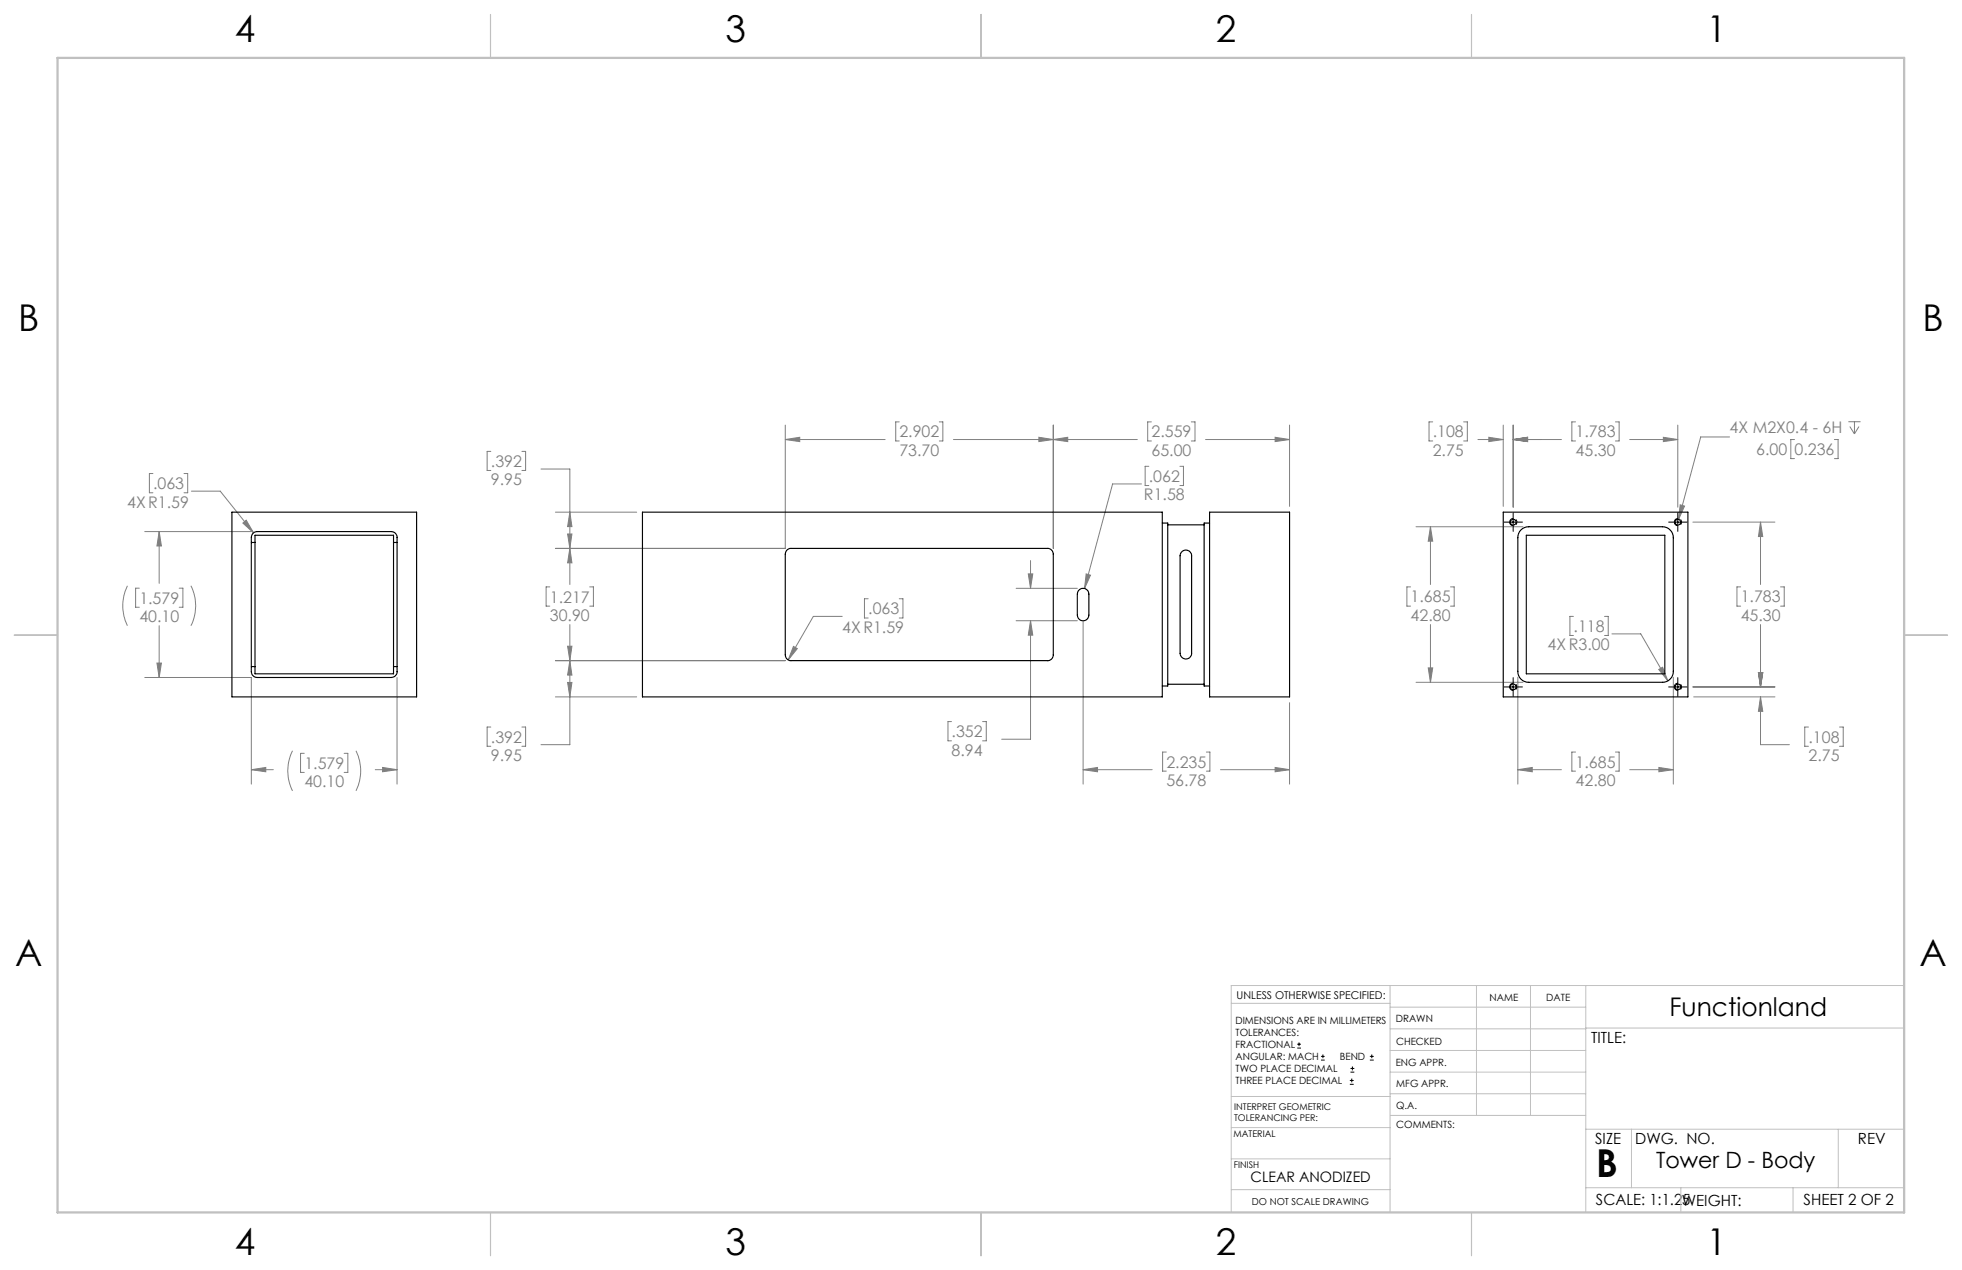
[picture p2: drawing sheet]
<svg xmlns="http://www.w3.org/2000/svg" width="432mm" height="279mm" viewBox="0 0 432 279" stroke-linecap="round" stroke-linejoin="round" font-family="sans-serif">
<g fill="none" stroke="#808080" stroke-width=".22">
<path d="M108 99.3h-.8v4.2h.8M114.9 99.3h.8v4.2h-.8M172.8 96.7h22M172.8 93.5v27.2h-50.6M172.8 96.7l3.2-.5v1zM197.9 92.8h-.8v4.2h.8M206.7 92.8h.8v4.2h-.8M209.8 96.7h40.5M228.6 96.2l3.2 .5-3.2 .5zM231.8 93.5v27.2M231.8 96.7l3.2-.5v1zM253.4 92.8h-.8v4.2h.8"/>
<path d="M262.2 92.8h.8v4.2h-.8M265.3 96.7h18.5M280.6 96.2l3.2 .5-3.2 .5zM283.8 93.5v17.9M315.3 92.8h-.8v4.2h.8M322.1 92.8h.8v4.2h-.8M325.3 96.7h5.5M327.7 96.2l3.1 .5-3.1 .5zM330.8 93.5v17.9M333 96.7h10.6M333 93.5v18.1M333 96.7l3.2-.5v1z"/>
<path d="M346.7 92.8h-.8v4.2h.8M355.5 92.8h.8v4.2h-.8M358.7 96.7h10.6M366.1 96.2l3.2 .5-3.2 .5zM369.3 93.5v18.1M380.6 96.1h-6.3l-4.9 18.2M394.9 96.7h-.8v4.2h.8M403.7 96.7h.8v4.2h-.8M406.8 92.8h2.7M407.1 93.8l1 1.7M408.1 92.8v2.7M409.1 93.8l-1 1.7"/>
<path d="M31.9 116.9h23.4M33.7 104.2h-.8v4.2h.8M35 116.9v11.4M35 116.9l.5 3.2h-1zM40.5 104.2h.8v4.2h-.8M42.1 108.1h6.4l7.3 9.1M53.4 115.1l.8-.7 1.6 2.8zM119.1 103.2h6.3v25.4M122.2 112.7h17.9M124.9 117.5h1l-.5 3.1zM125.4 112.7l.5 3.2h-1zM251.2 106.5h-6.3l-6.2 23"/>
<path d="M252.8 102.6h-.8v4.2h.8M259.7 102.6h.8v4.2h-.8M311.6 115.9h23.6M314.8 115.9v12.7M314.8 115.9l.5 3.2h-1zM369.8 111.1l.9 .2-1.3 3zM372.6 114.9h18M387.5 114.9v13.7M387.5 114.9l.4 3.1h-.9zM28 128.9a9.9 9.9 0 0 0 0 8.8M30.7 129.4h-.9v4.2h.9M35 137.7v11.3"/>
<path d="M39.4 129.4h.9v4.2h-.9M42 128.9a9.6 9.6 0 0 1 0 8.8M121 129.1h-.8v4.3h.8M125.4 137.4v26.4h-6.3M125.4 120.6l.5 3.2h-1zM129.8 129.1h.8v4.3h-.8M185.3 135.6h-6.3l-5.5 9.6M191.1 131.7h-.8v4.3h.8M197.9 131.7h.8v4.3h-.8M223.6 129.4h13.5M223.6 136.6h13.5M226.3 126.3h1l-.5 3.1z"/>
<path d="M226.8 136.6v26h-6.3M226.8 123.3v6.1M226.8 136.6l.5 3.1h-1zM238.4 136.6v35.9M239 126.3l1 .2-1.3 3zM310.4 129.1h-.8v4.3h.8M314.8 137.4v12.7M319.2 129.1h.8v4.3h-.8M346.3 135.6h-.8v4.2h.8M353.1 135.6h.8v4.2h-.8M354.8 139.5h6.3l6 10.3M383.1 129.1h-.8v4.3h.8"/>
<path d="M387.5 137.4v13.7M391.9 129.1h.8v4.3h-.8M31.9 149h23.4v23.5M34.5 145.9h1l-.5 3.1zM87.4 149v23.5M108 159.9h-.8v4.3h.8M114.9 159.9h.8v4.3h-.8M122.2 145.3h50.6M122.2 153.3h17.9M124.9 150.1h1l-.5 3.2zM124.9 142.2h1l-.5 3.1zM125.4 145.3l.5 3.2h-1z"/>
<path d="M174.6 142.2l.9 .5-2 2.5zM209.4 158.8h-.8v4.2h.8M216.3 158.8h.8v4.2h-.8M283.8 154.6v17.9M311.6 150.1h23.6M314.3 146.9h1l-.5 3.2zM334 149v23.5M365.1 147.3l.8-.5 1.2 3zM368.3 149v23.5M372.6 151.1h18M372.7 153.3h17.9M387 148h.9l-.4 3.1z"/>
<path d="M387.5 153.3v10.5h6.3M387.5 153.3l.4 3.2h-.9zM398 159.9h-.8v4.3h.8M404.8 159.9h.9v4.3h-.9M55.3 169.3h4.8M55.3 169.3l3.2-.5v1zM64.4 165.2a9.7 9.7 0 0 0 0 8.8M67 165.7h-.9v4.2h.9M75.7 165.7h.9v4.2h-.9M78.4 165.2a10 10 0 0 1 0 8.8M82.6 169.3h4.8M84.2 168.8l3.2 .5-3.2 .5z"/>
<path d="M238.4 169.3h15.2M238.4 169.3l3.1-.5v1zM256.7 165.5h-.8v4.2h.8M265.5 165.5h.8v4.2h-.8M268.6 169.3h15.2M280.6 168.8l3.2 .5-3.2 .5zM334 169.3h9.6M334 169.3l3.2-.5v1zM346.7 165.5h-.8v4.2h.8M355.5 165.5h.8v4.2h-.8M358.7 169.3h9.6M365.1 168.8l3.2 .5-3.2 .5z"/>
</g>
<g fill="none" stroke="#000" stroke-width=".22">
<path d="M331 114.9h4.1M333 112.9v4M367.2 114.9h4.1M369.3 112.9v4M331 151.1h4.1M333 149.1v4M367.2 151.1h4.1M369.3 149.1v4M285.5 230.6h.8M285.5 229.7h.8M285.9 229.3v.9M290.7 233.2h.8"/>
<path d="M290.7 232.4h.8M291.1 232v.8M297.1 238.5h.8M297.1 237.7h.8M297.2 235.9h.9M297.2 235.1h.9M297.5 237.3v.8M297.6 234.6v.9M301.5 233.2h.8M301.5 232.4h.8M301.9 232v.8"/>
</g>
<path d="M332.2 114.9a.8 .8 0 0 1 1.2-.8 .8 .8 0 0 1 .1 1.4 .8 .8 0 0 1-1.2-.5l-.1-.1M368.5 114.9a.8 .8 0 0 1 1.1-.8 .8 .8 0 0 1 .2 1.4 .8 .8 0 0 1-1.3-.5v-.1M332.2 151.1a.8 .8 0 0 1 1.2-.7 .8 .8 0 0 1 .1 1.3 .8 .8 0 0 1-1.2-.5l-.1-.1M368.5 151.1a.8 .8 0 0 1 1.1-.7 .8 .8 0 0 1 .2 1.3 .8 .8 0 0 1-1.3-.5v-.1" fill="none" stroke="#000" stroke-width=".22" stroke-dasharray="1.3 .6" stroke-linecap="butt"/>
<g fill="none" stroke="#c0c0c0" stroke-width=".22">
<path d="M305.9 216.8v49.9M324.9 216.8v28.6M336.8 216.8v28.6M349 216.8v49.9M419.1 216.8h-148.1v49.9M271 220.7h34.9M305.9 231.1h43.1M305.9 226.3h43.1M305.9 221.6h43.1M305.9 235.9h43.1M349 226.2h70.1M271 255h34.9"/>
<path d="M271 248.1h35M271 241.2h35M305.9 240.6h43.1M306 245.4h43M349 248.4h70.1M359.1 248.4v12.9M404.6 248.4v12.9M271 261.7h34.9M349 261.3h70.1M369.9 261.3v5.4M394.6 261.3v5.4"/>
</g>
<path d="M108 3.2v9.5M215.9 3.2v9.5M323.8 3.2v9.5M3.1 139.7h9.6M419.1 139.7h9.5M108 266.7v9.6M215.9 266.7v9.6M323.8 266.7v9.6" fill="none" stroke="#c0c0c0" stroke-width=".25"/>
<path d="M12.7 12.7h406.4v254h-406.4z" fill="none" stroke="#c0c0c0" stroke-width=".5"/>
<path d="M280.6 168.8l3.2 .5-3.2 .5zM238.4 169.3l3.1-.5v1zM231.8 96.7l3.2-.5v1zM280.6 96.2l3.2 .5-3.2 .5zM228.6 96.2l3.2 .5-3.2 .5zM172.8 96.7l3.2-.5v1zM125.4 112.7l.5 3.2h-1zM124.9 117.5h1l-.5 3.1zM125.4 145.3l.5 3.2h-1zM124.9 150.1h1l-.5 3.2zM125.4 120.6l.5 3.2h-1zM124.9 142.2h1l-.5 3.1zM174.6 142.2l-1.1 3 2-2.5zM239 126.3l-.3 3.2 1.3-3zM226.3 126.3h1l-.5 3.1zM226.8 136.6l.5 3.1h-1zM327.7 96.2l3.1 .5-3.1 .5zM333 96.7l3.2-.5v1zM333 96.7l3.2-.5v1zM366.1 96.2l3.2 .5-3.2 .5zM314.8 115.9l.5 3.2h-1zM314.3 146.9h1l-.5 3.2zM334 169.3l3.2-.5v1zM365.1 168.8l3.2 .5-3.2 .5zM387.5 153.3l.4 3.2h-.9zM387 148h.9l-.4 3.1zM387 148h.9l-.4 3.1zM387.5 114.9l.4 3.1h-.9zM369.8 111.1l-.4 3.2 1.3-3zM365.1 147.3l2 2.5-1.2-3zM55.3 169.3l3.2-.5v1zM84.2 168.8l3.2 .5-3.2 .5zM34.5 145.9h1l-.5 3.1zM35 116.9l.5 3.2h-1zM53.4 115.1l2.4 2.1-1.6-2.8z" fill="#808080"/>
<g fill="none" stroke="#000" stroke-width=".25">
<path d="M51 112.7h40.7v40.6h-40.7zM55.3 119.3h.8M55.5 117.5l.4-.3 .7-.3h29.5a1.26 1.26 0 0 1 1.3 1.3v29.6a1.26 1.26 0 0 1-1.3 1.2h-29.5a1.33 1.33 0 0 1-1.3-1.2v-29.6zM56.1 119.3v-1.5h30.5v1.5M56.1 119.3v27.3M86.6 119.3v27.3M86.6 119.3h.8M141.4 112.7h114.4v40.6h-114.4zM255.8 115.1h1.2v35.8h-1.2M257 115.5h8M266.2 112.7h17.6v40.6h-17.6zM266.2 115.1h-1.2v35.8h1.2"/>
<path d="M330.8 112.7h40.7v40.6h-40.7zM334.7 116.6a2.47 2.47 0 0 1 1.7-.7h29.5a2.41 2.41 0 0 1 2.4 2.4v29.4a2.41 2.41 0 0 1-2.4 2.4h-29.5a2.35 2.35 0 0 1-2.4-2.4v-29.4a2.48 2.48 0 0 1 .7-1.7zM335.9 117.8h30.5v30.4h-30.5zM173.2 121l.6-.3h56.7a1.26 1.26 0 0 1 1.3 1.2v22.2a1.26 1.26 0 0 1-1.3 1.2h-56.4a1.26 1.26 0 0 1-1.3-1.2v-22.2zM237.3 129.9a1.27 1.27 0 0 1 1.5-.4 1.27 1.27 0 0 1 .8 1.2v4.6a1.27 1.27 0 0 1-1.2 1.3 1.27 1.27 0 0 1-1.3-1.3v-4.6zM260.2 121.2a1.27 1.27 0 0 1 2.1 1.1v21.4a1.27 1.27 0 0 1-1.3 1.3 1.27 1.27 0 0 1-1.3-1.3v-21.4l.3-.8zM55.3 146.6h.8M56.1 146.6v1.6h30.5v-1.6M86.6 146.6h.8M257 150.5h8"/>
<circle cx="333" cy="114.9" r=".63"/>
<circle cx="369.3" cy="114.9" r=".63"/>
<circle cx="333" cy="151.1" r=".63"/>
<circle cx="369.3" cy="151.1" r=".63"/>
</g>
<text font-size="8.5" x="351.3" y="259">B</text>
<g font-size="8.1">
<text x="51.7" y="9.3">4</text>
<text x="159.7" y="9.3">3</text>
<text x="267.6" y="9.3">2</text>
<text x="375.6" y="9.3">1</text>
<text x="4" y="72.8">B</text>
<text x="423.1" y="72.8">B</text>
<text x="3.3" y="212.5">A</text>
<text x="422.4" y="212.5">A</text>
<text x="51.7" y="276">4</text>
<text x="159.7" y="276">3</text>
<text x="267.6" y="276">2</text>
<text x="375.6" y="276">1</text>
</g>
<text font-size="5.6" x="367.4" y="223.4">Functionland</text>
<text font-size="4.9" x="364.5" y="257">Tower D - Body</text>
<g font-size="3.5" fill="#808080">
<text x="380.7" y="95.4">4X M2X0.4 - 6H</text>
<text x="197.9" y="96.2">2.902</text>
<text x="197.9" y="100.3">73.70</text>
<text x="253.4" y="96.2">2.559</text>
<text x="253.4" y="100.3">65.00</text>
<text x="315.3" y="96.2">.108</text>
<text x="315.3" y="100.3">2.75</text>
<text x="346.8" y="96.2">1.783</text>
<text x="346.8" y="100.3">45.30</text>
<text x="386.5" y="100.1">6.00</text>
<text x="394.9" y="100.1">0.236</text>
<text x="33.7" y="107.6">.063</text>
<text x="108" y="102.7">.392</text>
<text x="108" y="106.8">9.95</text>
<text x="252.8" y="106">.062</text>
<text x="28" y="111.7">4XR1.59</text>
<text x="251.8" y="110.1">R1.58</text>
<text x="30.7" y="132.8">1.579</text>
<text x="30.7" y="136.9">40.10</text>
<text x="121" y="132.6">1.217</text>
<text x="121" y="136.6">30.90</text>
<text x="191.1" y="135.2">.063</text>
<text x="310.5" y="132.5">1.685</text>
<text x="310.5" y="136.6">42.80</text>
<text x="383.1" y="132.5">1.783</text>
<text x="383.1" y="136.6">45.30</text>
<text x="185.4" y="139.2">4XR1.59</text>
<text x="340.6" y="143.1">4XR3.00</text>
<text x="346.3" y="139">.118</text>
<text x="108" y="163.4">.392</text>
<text x="108" y="167.4">9.95</text>
<text x="209.4" y="162.2">.352</text>
<text x="209.4" y="166.2">8.94</text>
<text x="398" y="163.4">.108</text>
<text x="398" y="167.4">2.75</text>
<text x="67" y="169.1">1.579</text>
<text x="67" y="173.2">40.10</text>
<text x="256.7" y="168.9">2.235</text>
<text x="256.7" y="172.9">56.78</text>
<text x="346.8" y="168.9">1.685</text>
<text x="346.8" y="172.9">42.80</text>
</g>
<g font-size="3.4">
<text x="350.2" y="229.5">TITLE:</text>
<text x="351.1" y="251.6">SIZE</text>
<text x="359.9" y="251.6">DWG. NO.</text>
<text x="408.9" y="251.7">REV</text>
<text x="351.2" y="265.2">SCALE: 1:1.25</text>
<text x="370.1" y="265.3">WEIGHT:</text>
<text x="396.9" y="265.2">SHEET 2 OF 2</text>
</g>
<text font-size="3.2" x="275.2" y="260.1">CLEAR ANODIZED</text>
<text font-size="2.4" x="272.2" y="219.7">UNLESS OTHERWISE SPECIFIED:</text>
<g font-size="2.2">
<text x="327.8" y="220.1">NAME</text>
<text x="340.3" y="220.2">DATE</text>
<text x="271.9" y="225.3">DIMENSIONS ARE IN MILLIMETERS</text>
<text x="271.9" y="227.9">TOLERANCES:</text>
<text x="307.2" y="224.9">DRAWN</text>
<text x="271.9" y="230.6">FRACTIONAL</text>
<text x="271.9" y="233.2">ANGULAR: MACH</text>
<text x="294.9" y="233.2">BEND</text>
<text x="307.3" y="229.8">CHECKED</text>
<text x="271.9" y="235.9">TWO PLACE DECIMAL</text>
<text x="271.9" y="238.5">THREE PLACE DECIMAL</text>
<text x="307.2" y="234.5">ENG APPR.</text>
<text x="307.3" y="239.2">MFG APPR.</text>
<text x="307.3" y="243.9">Q.A.</text>
<text x="307.3" y="248.1">COMMENTS:</text>
</g>
<text font-size="2.1" x="275.5" y="265.1">DO NOT SCALE DRAWING</text>
<g font-size="2">
<text x="271.6" y="244.1">INTERPRET GEOMETRIC</text>
<text x="271.5" y="250.2">MATERIAL</text>
<text x="271.6" y="246.6">TOLERANCING PER:</text>
<text x="271.5" y="257">FINISH</text>
</g>
</svg>
